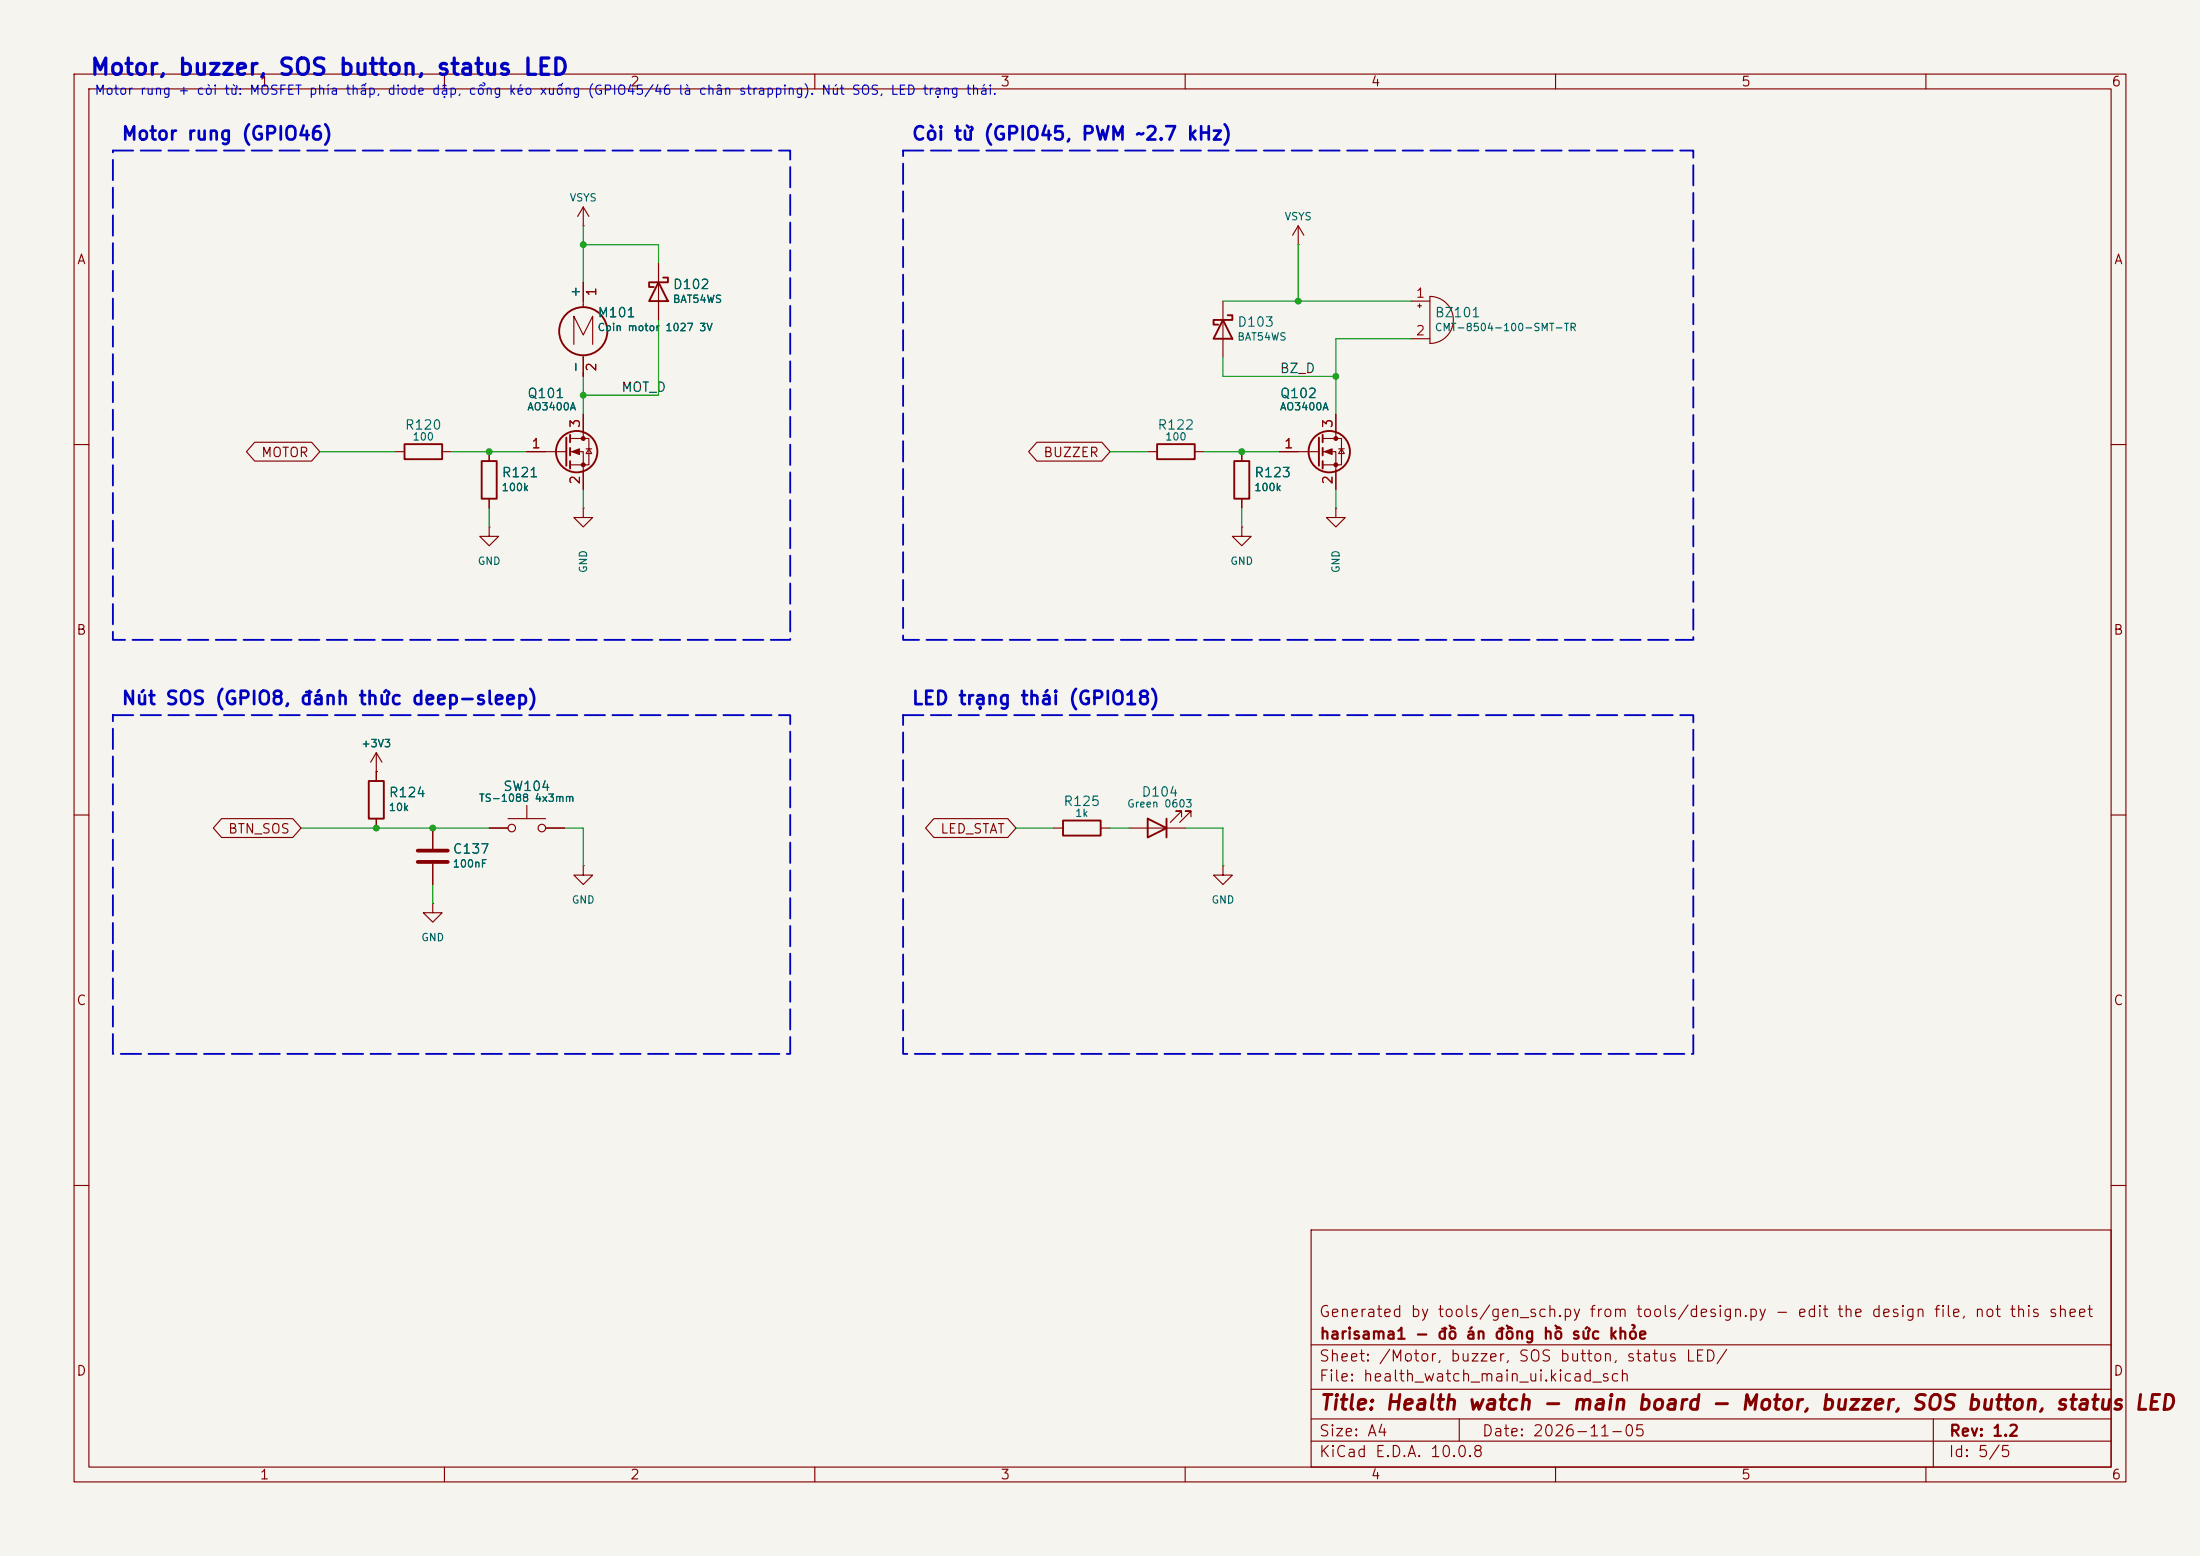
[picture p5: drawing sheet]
(kicad_sch
 (version 20250114)
 (generator "eeschema")
 (generator_version "9.0")
 (paper "A4")
 (title_block
  (title "Health watch - main board - Motor, buzzer, SOS button, status LED")
  (date "2026-11-05")
  (rev "1.2")
  (company "harisama1 - đồ án đồng hồ sức khỏe")
  (comment 1 "Generated by tools/gen_sch.py from tools/design.py - edit the design file, not this sheet"))
 (lib_symbols
  (symbol "Device:Buzzer"
   (pin_names
    (offset 0.0254) (hide yes)) (exclude_from_sim no) (in_bom yes) (on_board yes)
   (property "Reference" "BZ" (at 3.81 1.27 0) (effects (font (size 1.27 1.27)) (justify left)))
   (property "Value" "Buzzer" (at 3.81 -1.27 0) (effects (font (size 1.27 1.27)) (justify left)))
   (property "Footprint" "" (at -0.635 2.54 90) (effects (font (size 1.27 1.27)) (hide yes)))
   (property "Datasheet" "~" (at -0.635 2.54 90) (effects (font (size 1.27 1.27)) (hide yes)))
   (property "Description" "Buzzer, polarized" (at 0 0 0) (effects (font (size 1.27 1.27)) (hide yes)))
   (symbol "Buzzer_0_1"
    (polyline (pts (xy -1.651 1.905) (xy -1.143 1.905)) (stroke (width 0) (type default)) (fill (type none)))
    (polyline (pts (xy -1.397 2.159) (xy -1.397 1.651)) (stroke (width 0) (type default)) (fill (type none)))
    (arc (start 0 3.175) (mid 3.1612 0) (end 0 -3.175) (stroke (width 0) (type default)) (fill (type none)))
    (polyline (pts (xy 0 3.175) (xy 0 -3.175)) (stroke (width 0) (type default)) (fill (type none))))
   (symbol "Buzzer_1_1"
    (pin passive line (at -2.54 2.54 0) (length 2.54) (name "+" (effects (font (size 1.27 1.27)))) (number "1" (effects (font (size 1.27 1.27)))))
    (pin passive line (at -2.54 -2.54 0) (length 2.54) (name "-" (effects (font (size 1.27 1.27)))) (number "2" (effects (font (size 1.27 1.27))))))
   (embedded_fonts no))
  (symbol "Device:C"
   (pin_numbers (hide yes))
   (pin_names
    (offset 0.254)) (exclude_from_sim no) (in_bom yes) (on_board yes)
   (property "Reference" "C" (at 0.635 2.54 0) (effects (font (size 1.27 1.27)) (justify left)))
   (property "Value" "C" (at 0.635 -2.54 0) (effects (font (size 1.27 1.27)) (justify left)))
   (property "Footprint" "" (at 0.9652 -3.81 0) (effects (font (size 1.27 1.27)) (hide yes)))
   (property "Datasheet" "~" (at 0 0 0) (effects (font (size 1.27 1.27)) (hide yes)))
   (property "Description" "Unpolarized capacitor" (at 0 0 0) (effects (font (size 1.27 1.27)) (hide yes)))
   (symbol "C_0_1"
    (polyline (pts (xy -2.032 0.762) (xy 2.032 0.762)) (stroke (width 0.508) (type default)) (fill (type none)))
    (polyline (pts (xy -2.032 -0.762) (xy 2.032 -0.762)) (stroke (width 0.508) (type default)) (fill (type none))))
   (symbol "C_1_1"
    (pin passive line (at 0 3.81 270) (length 2.794) (name "~" (effects (font (size 1.27 1.27)))) (number "1" (effects (font (size 1.27 1.27)))))
    (pin passive line (at 0 -3.81 90) (length 2.794) (name "~" (effects (font (size 1.27 1.27)))) (number "2" (effects (font (size 1.27 1.27))))))
   (embedded_fonts no))
  (symbol "Device:D_Schottky"
   (pin_numbers (hide yes))
   (pin_names
    (offset 1.016) (hide yes)) (exclude_from_sim no) (in_bom yes) (on_board yes)
   (property "Reference" "D" (at 0 2.54 0) (effects (font (size 1.27 1.27))))
   (property "Value" "D_Schottky" (at 0 -2.54 0) (effects (font (size 1.27 1.27))))
   (property "Footprint" "" (at 0 0 0) (effects (font (size 1.27 1.27)) (hide yes)))
   (property "Datasheet" "~" (at 0 0 0) (effects (font (size 1.27 1.27)) (hide yes)))
   (property "Description" "Schottky diode" (at 0 0 0) (effects (font (size 1.27 1.27)) (hide yes)))
   (symbol "D_Schottky_0_1"
    (polyline (pts (xy -1.905 0.635) (xy -1.905 1.27) (xy -1.27 1.27) (xy -1.27 -1.27) (xy -0.635 -1.27) (xy -0.635 -0.635)) (stroke (width 0.254) (type default)) (fill (type none)))
    (polyline (pts (xy 1.27 1.27) (xy 1.27 -1.27) (xy -1.27 0) (xy 1.27 1.27)) (stroke (width 0.254) (type default)) (fill (type none)))
    (polyline (pts (xy 1.27 0) (xy -1.27 0)) (stroke (width 0) (type default)) (fill (type none))))
   (symbol "D_Schottky_1_1"
    (pin passive line (at -3.81 0 0) (length 2.54) (name "K" (effects (font (size 1.27 1.27)))) (number "1" (effects (font (size 1.27 1.27)))))
    (pin passive line (at 3.81 0 180) (length 2.54) (name "A" (effects (font (size 1.27 1.27)))) (number "2" (effects (font (size 1.27 1.27))))))
   (embedded_fonts no))
  (symbol "Device:LED"
   (pin_numbers (hide yes))
   (pin_names
    (offset 1.016) (hide yes)) (exclude_from_sim no) (in_bom yes) (on_board yes)
   (property "Reference" "D" (at 0 2.54 0) (effects (font (size 1.27 1.27))))
   (property "Value" "LED" (at 0 -2.54 0) (effects (font (size 1.27 1.27))))
   (property "Footprint" "" (at 0 0 0) (effects (font (size 1.27 1.27)) (hide yes)))
   (property "Datasheet" "~" (at 0 0 0) (effects (font (size 1.27 1.27)) (hide yes)))
   (property "Description" "Light emitting diode" (at 0 0 0) (effects (font (size 1.27 1.27)) (hide yes)))
   (property "Sim.Pins" "1=K 2=A" (at 0 0 0) (effects (font (size 1.27 1.27)) (hide yes)))
   (symbol "LED_0_1"
    (polyline (pts (xy -3.048 -0.762) (xy -4.572 -2.286) (xy -3.81 -2.286) (xy -4.572 -2.286) (xy -4.572 -1.524)) (stroke (width 0) (type default)) (fill (type none)))
    (polyline (pts (xy -1.778 -0.762) (xy -3.302 -2.286) (xy -2.54 -2.286) (xy -3.302 -2.286) (xy -3.302 -1.524)) (stroke (width 0) (type default)) (fill (type none)))
    (polyline (pts (xy -1.27 0) (xy 1.27 0)) (stroke (width 0) (type default)) (fill (type none)))
    (polyline (pts (xy -1.27 -1.27) (xy -1.27 1.27)) (stroke (width 0.254) (type default)) (fill (type none)))
    (polyline (pts (xy 1.27 -1.27) (xy 1.27 1.27) (xy -1.27 0) (xy 1.27 -1.27)) (stroke (width 0.254) (type default)) (fill (type none))))
   (symbol "LED_1_1"
    (pin passive line (at -3.81 0 0) (length 2.54) (name "K" (effects (font (size 1.27 1.27)))) (number "1" (effects (font (size 1.27 1.27)))))
    (pin passive line (at 3.81 0 180) (length 2.54) (name "A" (effects (font (size 1.27 1.27)))) (number "2" (effects (font (size 1.27 1.27))))))
   (embedded_fonts no))
  (symbol "Device:R"
   (pin_numbers (hide yes))
   (pin_names
    (offset 0)) (exclude_from_sim no) (in_bom yes) (on_board yes)
   (property "Reference" "R" (at 2.032 0 90) (effects (font (size 1.27 1.27))))
   (property "Value" "R" (at 0 0 90) (effects (font (size 1.27 1.27))))
   (property "Footprint" "" (at -1.778 0 90) (effects (font (size 1.27 1.27)) (hide yes)))
   (property "Datasheet" "~" (at 0 0 0) (effects (font (size 1.27 1.27)) (hide yes)))
   (property "Description" "Resistor" (at 0 0 0) (effects (font (size 1.27 1.27)) (hide yes)))
   (symbol "R_0_1"
    (rectangle (start -1.016 -2.54) (end 1.016 2.54) (stroke (width 0.254) (type default)) (fill (type none))))
   (symbol "R_1_1"
    (pin passive line (at 0 3.81 270) (length 1.27) (name "~" (effects (font (size 1.27 1.27)))) (number "1" (effects (font (size 1.27 1.27)))))
    (pin passive line (at 0 -3.81 90) (length 1.27) (name "~" (effects (font (size 1.27 1.27)))) (number "2" (effects (font (size 1.27 1.27))))))
   (embedded_fonts no))
  (symbol "Motor:Motor_DC"
   (pin_names
    (offset 0)) (exclude_from_sim no) (in_bom yes) (on_board yes)
   (property "Reference" "M" (at 2.54 2.54 0) (effects (font (size 1.27 1.27)) (justify left)))
   (property "Value" "Motor_DC" (at 2.54 -5.08 0) (effects (font (size 1.27 1.27)) (justify left top)))
   (property "Footprint" "" (at 0 -2.286 0) (effects (font (size 1.27 1.27)) (hide yes)))
   (property "Datasheet" "~" (at 0 -2.286 0) (effects (font (size 1.27 1.27)) (hide yes)))
   (property "Description" "DC Motor" (at 0 0 0) (effects (font (size 1.27 1.27)) (hide yes)))
   (symbol "Motor_DC_0_0"
    (polyline (pts (xy -1.27 -3.302) (xy -1.27 0.508) (xy 0 -2.032) (xy 1.27 0.508) (xy 1.27 -3.302)) (stroke (width 0) (type default)) (fill (type none))))
   (symbol "Motor_DC_0_1"
    (polyline (pts (xy 0 2.032) (xy 0 2.54)) (stroke (width 0) (type default)) (fill (type none)))
    (polyline (pts (xy 0 1.7272) (xy 0 2.0828)) (stroke (width 0) (type default)) (fill (type none)))
    (circle (center 0 -1.524) (radius 3.2512) (stroke (width 0.254) (type default)) (fill (type none)))
    (polyline (pts (xy 0 -4.7752) (xy 0 -5.1816)) (stroke (width 0) (type default)) (fill (type none)))
    (polyline (pts (xy 0 -7.62) (xy 0 -7.112)) (stroke (width 0) (type default)) (fill (type none))))
   (symbol "Motor_DC_1_1"
    (pin passive line (at 0 5.08 270) (length 2.54) (name "+" (effects (font (size 1.27 1.27)))) (number "1" (effects (font (size 1.27 1.27)))))
    (pin passive line (at 0 -7.62 90) (length 2.54) (name "-" (effects (font (size 1.27 1.27)))) (number "2" (effects (font (size 1.27 1.27))))))
   (embedded_fonts no))
  (symbol "Switch:SW_Push"
   (pin_numbers (hide yes))
   (pin_names
    (offset 1.016) (hide yes)) (exclude_from_sim no) (in_bom yes) (on_board yes)
   (property "Reference" "SW" (at 1.27 2.54 0) (effects (font (size 1.27 1.27)) (justify left)))
   (property "Value" "SW_Push" (at 0 -1.524 0) (effects (font (size 1.27 1.27))))
   (property "Footprint" "" (at 0 5.08 0) (effects (font (size 1.27 1.27)) (hide yes)))
   (property "Datasheet" "~" (at 0 5.08 0) (effects (font (size 1.27 1.27)) (hide yes)))
   (property "Description" "Push button switch, generic, two pins" (at 0 0 0) (effects (font (size 1.27 1.27)) (hide yes)))
   (symbol "SW_Push_0_1"
    (circle (center -2.032 0) (radius 0.508) (stroke (width 0) (type default)) (fill (type none)))
    (polyline (pts (xy 0 1.27) (xy 0 3.048)) (stroke (width 0) (type default)) (fill (type none)))
    (circle (center 2.032 0) (radius 0.508) (stroke (width 0) (type default)) (fill (type none)))
    (polyline (pts (xy 2.54 1.27) (xy -2.54 1.27)) (stroke (width 0) (type default)) (fill (type none)))
    (pin passive line (at -5.08 0 0) (length 2.54) (name "1" (effects (font (size 1.27 1.27)))) (number "1" (effects (font (size 1.27 1.27)))))
    (pin passive line (at 5.08 0 180) (length 2.54) (name "2" (effects (font (size 1.27 1.27)))) (number "2" (effects (font (size 1.27 1.27))))))
   (embedded_fonts no))
  (symbol "Transistor_FET:AO3400A"
   (pin_names
    (offset 0) (hide yes)) (exclude_from_sim no) (in_bom yes) (on_board yes)
   (property "Reference" "Q" (at 5.08 1.905 0) (effects (font (size 1.27 1.27)) (justify left)))
   (property "Value" "AO3400A" (at 5.08 0 0) (effects (font (size 1.27 1.27)) (justify left)))
   (property "Footprint" "Package_TO_SOT_SMD:SOT-23" (at 5.08 -1.905 0) (effects (font (size 1.27 1.27)
    (italic yes)) (justify left) (hide yes)))
   (property "Datasheet" "http://www.aosmd.com/pdfs/datasheet/AO3400A.pdf" (at 5.08 -3.81 0) (effects (font (size 1.27 1.27)) (justify left) (hide yes)))
   (property "Description" "30V Vds, 5.7A Id, N-Channel MOSFET, SOT-23" (at 0 0 0) (effects (font (size 1.27 1.27)) (hide yes)))
   (symbol "AO3400A_0_1"
    (polyline (pts (xy 0.254 1.905) (xy 0.254 -1.905)) (stroke (width 0.254) (type default)) (fill (type none)))
    (polyline (pts (xy 0.254 0) (xy -2.54 0)) (stroke (width 0) (type default)) (fill (type none)))
    (polyline (pts (xy 0.762 2.286) (xy 0.762 1.27)) (stroke (width 0.254) (type default)) (fill (type none)))
    (polyline (pts (xy 0.762 0.508) (xy 0.762 -0.508)) (stroke (width 0.254) (type default)) (fill (type none)))
    (polyline (pts (xy 0.762 -1.27) (xy 0.762 -2.286)) (stroke (width 0.254) (type default)) (fill (type none)))
    (polyline (pts (xy 0.762 -1.778) (xy 3.302 -1.778) (xy 3.302 1.778) (xy 0.762 1.778)) (stroke (width 0) (type default)) (fill (type none)))
    (polyline (pts (xy 1.016 0) (xy 2.032 0.381) (xy 2.032 -0.381) (xy 1.016 0)) (stroke (width 0) (type default)) (fill (type outline)))
    (circle (center 1.651 0) (radius 2.794) (stroke (width 0.254) (type default)) (fill (type none)))
    (polyline (pts (xy 2.54 2.54) (xy 2.54 1.778)) (stroke (width 0) (type default)) (fill (type none)))
    (circle (center 2.54 1.778) (radius 0.254) (stroke (width 0) (type default)) (fill (type outline)))
    (circle (center 2.54 -1.778) (radius 0.254) (stroke (width 0) (type default)) (fill (type outline)))
    (polyline (pts (xy 2.54 -2.54) (xy 2.54 0) (xy 0.762 0)) (stroke (width 0) (type default)) (fill (type none)))
    (polyline (pts (xy 2.921 0.381) (xy 3.683 0.381)) (stroke (width 0) (type default)) (fill (type none)))
    (polyline (pts (xy 3.302 0.381) (xy 2.921 -0.254) (xy 3.683 -0.254) (xy 3.302 0.381)) (stroke (width 0) (type default)) (fill (type none))))
   (symbol "AO3400A_1_1"
    (pin input line (at -5.08 0 0) (length 2.54) (name "G" (effects (font (size 1.27 1.27)))) (number "1" (effects (font (size 1.27 1.27)))))
    (pin passive line (at 2.54 5.08 270) (length 2.54) (name "D" (effects (font (size 1.27 1.27)))) (number "3" (effects (font (size 1.27 1.27)))))
    (pin passive line (at 2.54 -5.08 90) (length 2.54) (name "S" (effects (font (size 1.27 1.27)))) (number "2" (effects (font (size 1.27 1.27))))))
   (embedded_fonts no))
  (symbol "power:+3V3"
   (power)
   (pin_numbers (hide yes))
   (pin_names
    (offset 0) (hide yes)) (exclude_from_sim no) (in_bom yes) (on_board yes)
   (property "Reference" "#PWR" (at 0 -3.81 0) (effects (font (size 1.27 1.27)) (hide yes)))
   (property "Value" "+3V3" (at 0 3.556 0) (effects (font (size 1.27 1.27))))
   (property "Footprint" "" (at 0 0 0) (effects (font (size 1.27 1.27)) (hide yes)))
   (property "Datasheet" "" (at 0 0 0) (effects (font (size 1.27 1.27)) (hide yes)))
   (property "Description" "Power symbol creates a global label with name \"+3V3\"" (at 0 0 0) (effects (font (size 1.27 1.27)) (hide yes)))
   (symbol "+3V3_0_1"
    (polyline (pts (xy -0.762 1.27) (xy 0 2.54)) (stroke (width 0) (type default)) (fill (type none)))
    (polyline (pts (xy 0 2.54) (xy 0.762 1.27)) (stroke (width 0) (type default)) (fill (type none)))
    (polyline (pts (xy 0 0) (xy 0 2.54)) (stroke (width 0) (type default)) (fill (type none))))
   (symbol "+3V3_1_1"
    (pin power_in line (at 0 0 90) (length 0) (name "~" (effects (font (size 1.27 1.27)))) (number "1" (effects (font (size 1.27 1.27))))))
   (embedded_fonts no))
  (symbol "power:GND"
   (power)
   (pin_numbers (hide yes))
   (pin_names
    (offset 0) (hide yes)) (exclude_from_sim no) (in_bom yes) (on_board yes)
   (property "Reference" "#PWR" (at 0 -6.35 0) (effects (font (size 1.27 1.27)) (hide yes)))
   (property "Value" "GND" (at 0 -3.81 0) (effects (font (size 1.27 1.27))))
   (property "Footprint" "" (at 0 0 0) (effects (font (size 1.27 1.27)) (hide yes)))
   (property "Datasheet" "" (at 0 0 0) (effects (font (size 1.27 1.27)) (hide yes)))
   (property "Description" "Power symbol creates a global label with name \"GND\" , ground" (at 0 0 0) (effects (font (size 1.27 1.27)) (hide yes)))
   (symbol "GND_0_1"
    (polyline (pts (xy 0 0) (xy 0 -1.27) (xy 1.27 -1.27) (xy 0 -2.54) (xy -1.27 -1.27) (xy 0 -1.27)) (stroke (width 0) (type default)) (fill (type none))))
   (symbol "GND_1_1"
    (pin power_in line (at 0 0 270) (length 0) (name "~" (effects (font (size 1.27 1.27)))) (number "1" (effects (font (size 1.27 1.27))))))
   (embedded_fonts no))
  (symbol "power:VCC"
   (power)
   (pin_numbers (hide yes))
   (pin_names
    (offset 0) (hide yes)) (exclude_from_sim no) (in_bom yes) (on_board yes)
   (property "Reference" "#PWR" (at 0 -3.81 0) (effects (font (size 1.27 1.27)) (hide yes)))
   (property "Value" "VCC" (at 0 3.556 0) (effects (font (size 1.27 1.27))))
   (property "Footprint" "" (at 0 0 0) (effects (font (size 1.27 1.27)) (hide yes)))
   (property "Datasheet" "" (at 0 0 0) (effects (font (size 1.27 1.27)) (hide yes)))
   (property "Description" "Power symbol creates a global label with name \"VCC\"" (at 0 0 0) (effects (font (size 1.27 1.27)) (hide yes)))
   (symbol "VCC_0_1"
    (polyline (pts (xy -0.762 1.27) (xy 0 2.54)) (stroke (width 0) (type default)) (fill (type none)))
    (polyline (pts (xy 0 2.54) (xy 0.762 1.27)) (stroke (width 0) (type default)) (fill (type none)))
    (polyline (pts (xy 0 0) (xy 0 2.54)) (stroke (width 0) (type default)) (fill (type none))))
   (symbol "VCC_1_1"
    (pin power_in line (at 0 0 90) (length 0) (name "~" (effects (font (size 1.27 1.27)))) (number "1" (effects (font (size 1.27 1.27))))))
   (embedded_fonts no)))
 (text "Motor, buzzer, SOS button, status LED" (exclude_from_sim no) (at 12.0 8.0 0) (effects (font (size 2.2 2.2) (bold yes)) (justify left top)))
 (text "Motor rung + còi từ: MOSFET phía thấp, diode dập, cổng kéo xuống (GPIO45/46 là chân strapping). Nút SOS, LED trạng thái." (exclude_from_sim no) (at 12.7 11.68 0) (effects (font (size 1.25 1.25)) (justify left top)))
 (rectangle (start 15.24 20.32) (end 106.68 86.36) (stroke (width 0.25) (type dash)) (fill (type none)))
 (text "Motor rung (GPIO46)" (exclude_from_sim no) (at 16.24 19.32 0) (effects (font (size 1.8 1.8) (bold yes)) (justify left bottom)))
 (symbol (lib_id "Transistor_FET:AO3400A") (at 76.2 60.96 0) (unit 1) (exclude_from_sim no) (in_bom yes) (on_board yes) (dnp no)
  (property "Reference" "Q101" (at 71.12 53.08 0) (effects (font (size 1.27 1.27)) (justify left)))
  (property "Value" "AO3400A" (at 71.12 54.88 0) (effects (font (size 1.0 1.0)) (justify left)))
  (property "Footprint" "Package_TO_SOT_SMD:SOT-23" (at 76.2 60.96 0) (effects (font (size 1.27 1.27)) (hide yes)))
  (property "Datasheet" "~" (at 76.2 60.96 0) (effects (font (size 1.27 1.27)) (hide yes)))
  (property "LCSC" "C20917" (at 76.2 60.96 0) (effects (font (size 1.27 1.27)) (hide yes)))
  (property "MPN" "" (at 76.2 60.96 0) (effects (font (size 1.27 1.27)) (hide yes)))
  (property "Purpose" "MOSFET kênh N mức logic (VGS(th) thấp) đóng ngắt motor rung, PWM từ GPIO46." (at 76.2 60.96 0) (effects (font (size 1.27 1.27)) (hide yes)))
  (property "Reference_doc" "AO3400A datasheet (ASSUME, chưa tải)" (at 76.2 60.96 0) (effects (font (size 1.27 1.27)) (hide yes)))
  (pin "1")
  (pin "3")
  (pin "2"))
 (symbol (lib_id "Motor:Motor_DC") (at 78.74 43.18 0) (unit 1) (exclude_from_sim no) (in_bom yes) (on_board yes) (dnp no)
  (property "Reference" "M101" (at 80.61 42.18 0) (effects (font (size 1.27 1.27)) (justify left)))
  (property "Value" "Coin motor 1027 3V" (at 80.61 44.18 0) (effects (font (size 1.0 1.0)) (justify left)))
  (property "Footprint" "HW_Watch:Motor_Pads_2x1.5mm" (at 78.74 43.18 0) (effects (font (size 1.27 1.27)) (hide yes)))
  (property "Datasheet" "~" (at 78.74 43.18 0) (effects (font (size 1.27 1.27)) (hide yes)))
  (property "LCSC" "" (at 78.74 43.18 0) (effects (font (size 1.27 1.27)) (hide yes)))
  (property "MPN" "(Shopee: motor rung đồng xu 1027)" (at 78.74 43.18 0) (effects (font (size 1.27 1.27)) (hide yes)))
  (property "Purpose" "Motor rung đồng xu 1027 (3 V): báo té ngã / nhịp bất thường / thông báo. Cấp từ VSYS, firmware giới hạn duty ≈ 3 V / VSYS (71 % khi VSYS 4.2 V)." (at 78.74 43.18 0) (effects (font (size 1.27 1.27)) (hide yes)))
  (property "Reference_doc" "" (at 78.74 43.18 0) (effects (font (size 1.27 1.27)) (hide yes)))
  (pin "1")
  (pin "2"))
 (symbol (lib_id "power:VCC") (at 78.74 30.48 0) (unit 1) (exclude_from_sim no) (in_bom no) (on_board yes) (dnp no)
  (property "Reference" "#PWR110" (at 78.74 30.48 0) (effects (font (size 1.27 1.27)) (hide yes)))
  (property "Value" "VSYS" (at 78.74 26.68 0) (effects (font (size 1.0 1.0))))
  (property "Footprint" "" (at 78.74 30.48 0) (effects (font (size 1.27 1.27)) (hide yes)))
  (property "Datasheet" "" (at 78.74 30.48 0) (effects (font (size 1.27 1.27)) (hide yes)))
  (pin "1"))
 (symbol (lib_id "Device:D_Schottky") (at 88.9 39.37 270) (unit 1) (exclude_from_sim no) (in_bom yes) (on_board yes) (dnp no)
  (property "Reference" "D102" (at 90.77 38.37 90) (effects (font (size 1.27 1.27)) (justify left)))
  (property "Value" "BAT54WS" (at 90.77 40.37 90) (effects (font (size 1.0 1.0)) (justify left)))
  (property "Footprint" "Diode_SMD:D_SOD-323" (at 88.9 39.37 0) (effects (font (size 1.27 1.27)) (hide yes)))
  (property "Datasheet" "~" (at 88.9 39.37 0) (effects (font (size 1.27 1.27)) (hide yes)))
  (property "LCSC" "" (at 88.9 39.37 0) (effects (font (size 1.27 1.27)) (hide yes)))
  (property "MPN" "(chọn mã)" (at 88.9 39.37 0) (effects (font (size 1.27 1.27)) (hide yes)))
  (property "Purpose" "Diode dập xung ngược của motor." (at 88.9 39.37 0) (effects (font (size 1.27 1.27)) (hide yes)))
  (property "Reference_doc" "" (at 88.9 39.37 0) (effects (font (size 1.27 1.27)) (hide yes)))
  (pin "1")
  (pin "2"))
 (symbol (lib_id "Device:R") (at 66.04 64.77 0) (unit 1) (exclude_from_sim no) (in_bom yes) (on_board yes) (dnp no)
  (property "Reference" "R121" (at 67.66 63.77 0) (effects (font (size 1.27 1.27)) (justify left)))
  (property "Value" "100k" (at 67.66 65.77 0) (effects (font (size 1.0 1.0)) (justify left)))
  (property "Footprint" "Resistor_SMD:R_0402_1005Metric" (at 66.04 64.77 0) (effects (font (size 1.27 1.27)) (hide yes)))
  (property "Datasheet" "~" (at 66.04 64.77 0) (effects (font (size 1.27 1.27)) (hide yes)))
  (property "LCSC" "C25741" (at 66.04 64.77 0) (effects (font (size 1.27 1.27)) (hide yes)))
  (property "MPN" "" (at 66.04 64.77 0) (effects (font (size 1.27 1.27)) (hide yes)))
  (property "Purpose" "Kéo xuống cổng: motor tắt khi reset. GPIO46 là chân strapping, phải ở mức 0 lúc khởi động (SPI boot)." (at 66.04 64.77 0) (effects (font (size 1.27 1.27)) (hide yes)))
  (property "Reference_doc" "DS §3 Table 3-1 p.32, Table 3-3 p.33 (GPIO46)" (at 66.04 64.77 0) (effects (font (size 1.27 1.27)) (hide yes)))
  (pin "1")
  (pin "2"))
 (symbol (lib_id "Device:R") (at 57.15 60.96 90) (unit 1) (exclude_from_sim no) (in_bom yes) (on_board yes) (dnp no)
  (property "Reference" "R120" (at 57.15 57.34 90) (effects (font (size 1.27 1.27))))
  (property "Value" "100" (at 57.15 58.94 90) (effects (font (size 1.0 1.0))))
  (property "Footprint" "Resistor_SMD:R_0402_1005Metric" (at 57.15 60.96 0) (effects (font (size 1.27 1.27)) (hide yes)))
  (property "Datasheet" "~" (at 57.15 60.96 0) (effects (font (size 1.27 1.27)) (hide yes)))
  (property "LCSC" "C25076" (at 57.15 60.96 0) (effects (font (size 1.27 1.27)) (hide yes)))
  (property "MPN" "" (at 57.15 60.96 0) (effects (font (size 1.27 1.27)) (hide yes)))
  (property "Purpose" "Điện trở cổng 100 Ω." (at 57.15 60.96 0) (effects (font (size 1.27 1.27)) (hide yes)))
  (property "Reference_doc" "" (at 57.15 60.96 0) (effects (font (size 1.27 1.27)) (hide yes)))
  (pin "1")
  (pin "2"))
 (global_label "MOTOR" (shape bidirectional) (at 43.18 60.96 180) (fields_autoplaced yes) (effects (font (size 1.27 1.27)) (justify right))
  (property "Intersheetrefs" "${INTERSHEET_REFS}" (at 43.18 60.96 0) (effects (font (size 1.27 1.27)) (hide yes))))
 (rectangle (start 121.92 20.32) (end 228.6 86.36) (stroke (width 0.25) (type dash)) (fill (type none)))
 (text "Còi từ (GPIO45, PWM ~2.7 kHz)" (exclude_from_sim no) (at 122.92 19.32 0) (effects (font (size 1.8 1.8) (bold yes)) (justify left bottom)))
 (symbol (lib_id "Transistor_FET:AO3400A") (at 177.8 60.96 0) (unit 1) (exclude_from_sim no) (in_bom yes) (on_board yes) (dnp no)
  (property "Reference" "Q102" (at 172.72 53.08 0) (effects (font (size 1.27 1.27)) (justify left)))
  (property "Value" "AO3400A" (at 172.72 54.88 0) (effects (font (size 1.0 1.0)) (justify left)))
  (property "Footprint" "Package_TO_SOT_SMD:SOT-23" (at 177.8 60.96 0) (effects (font (size 1.27 1.27)) (hide yes)))
  (property "Datasheet" "~" (at 177.8 60.96 0) (effects (font (size 1.27 1.27)) (hide yes)))
  (property "LCSC" "C20917" (at 177.8 60.96 0) (effects (font (size 1.27 1.27)) (hide yes)))
  (property "MPN" "" (at 177.8 60.96 0) (effects (font (size 1.27 1.27)) (hide yes)))
  (property "Purpose" "MOSFET kênh N đóng ngắt còi, PWM 4 kHz (định mức của CMT-8504) từ GPIO45." (at 177.8 60.96 0) (effects (font (size 1.27 1.27)) (hide yes)))
  (property "Reference_doc" "" (at 177.8 60.96 0) (effects (font (size 1.27 1.27)) (hide yes)))
  (pin "1")
  (pin "3")
  (pin "2"))
 (symbol (lib_id "Device:Buzzer") (at 193.04 43.18 0) (unit 1) (exclude_from_sim no) (in_bom yes) (on_board yes) (dnp no)
  (property "Reference" "BZ101" (at 193.64 42.18 0) (effects (font (size 1.27 1.27)) (justify left)))
  (property "Value" "CMT-8504-100-SMT-TR" (at 193.64 44.18 0) (effects (font (size 1.0 1.0)) (justify left)))
  (property "Footprint" "Buzzer_Beeper:MagneticBuzzer_CUI_CMT-8504-100-SMT" (at 193.04 43.18 0) (effects (font (size 1.27 1.27)) (hide yes)))
  (property "Datasheet" "~" (at 193.04 43.18 0) (effects (font (size 1.27 1.27)) (hide yes)))
  (property "LCSC" "" (at 193.04 43.18 0) (effects (font (size 1.27 1.27)) (hide yes)))
  (property "MPN" "CMT-8504-100-SMT-TR (Same Sky)" (at 193.04 43.18 0) (effects (font (size 1.27 1.27)) (hide yes)))
  (property "Purpose" "Còi từ 8.5 mm SMD: báo động tại chỗ. Định mức 5 V, 150 mA, 4 kHz; cấp từ VSYS nên âm lượng thấp hơn định mức, cần đo." (at 193.04 43.18 0) (effects (font (size 1.27 1.27)) (hide yes)))
  (property "Reference_doc" "DigiKey CMT-8504-100-SMT-TR (datasheet chưa tải được)" (at 193.04 43.18 0) (effects (font (size 1.27 1.27)) (hide yes)))
  (pin "1")
  (pin "2"))
 (symbol (lib_id "power:VCC") (at 175.26 33.02 0) (unit 1) (exclude_from_sim no) (in_bom no) (on_board yes) (dnp no)
  (property "Reference" "#PWR111" (at 175.26 33.02 0) (effects (font (size 1.27 1.27)) (hide yes)))
  (property "Value" "VSYS" (at 175.26 29.22 0) (effects (font (size 1.0 1.0))))
  (property "Footprint" "" (at 175.26 33.02 0) (effects (font (size 1.27 1.27)) (hide yes)))
  (property "Datasheet" "" (at 175.26 33.02 0) (effects (font (size 1.27 1.27)) (hide yes)))
  (pin "1"))
 (symbol (lib_id "Device:D_Schottky") (at 165.1 44.45 270) (unit 1) (exclude_from_sim no) (in_bom yes) (on_board yes) (dnp no)
  (property "Reference" "D103" (at 166.97 43.45 90) (effects (font (size 1.27 1.27)) (justify left)))
  (property "Value" "BAT54WS" (at 166.97 45.45 90) (effects (font (size 1.0 1.0)) (justify left)))
  (property "Footprint" "Diode_SMD:D_SOD-323" (at 165.1 44.45 0) (effects (font (size 1.27 1.27)) (hide yes)))
  (property "Datasheet" "~" (at 165.1 44.45 0) (effects (font (size 1.27 1.27)) (hide yes)))
  (property "LCSC" "" (at 165.1 44.45 0) (effects (font (size 1.27 1.27)) (hide yes)))
  (property "MPN" "(chọn mã)" (at 165.1 44.45 0) (effects (font (size 1.27 1.27)) (hide yes)))
  (property "Purpose" "Diode dập xung ngược của còi từ (cuộn dây)." (at 165.1 44.45 0) (effects (font (size 1.27 1.27)) (hide yes)))
  (property "Reference_doc" "" (at 165.1 44.45 0) (effects (font (size 1.27 1.27)) (hide yes)))
  (pin "1")
  (pin "2"))
 (symbol (lib_id "Device:R") (at 167.64 64.77 0) (unit 1) (exclude_from_sim no) (in_bom yes) (on_board yes) (dnp no)
  (property "Reference" "R123" (at 169.26 63.77 0) (effects (font (size 1.27 1.27)) (justify left)))
  (property "Value" "100k" (at 169.26 65.77 0) (effects (font (size 1.0 1.0)) (justify left)))
  (property "Footprint" "Resistor_SMD:R_0402_1005Metric" (at 167.64 64.77 0) (effects (font (size 1.27 1.27)) (hide yes)))
  (property "Datasheet" "~" (at 167.64 64.77 0) (effects (font (size 1.27 1.27)) (hide yes)))
  (property "LCSC" "C25741" (at 167.64 64.77 0) (effects (font (size 1.27 1.27)) (hide yes)))
  (property "MPN" "" (at 167.64 64.77 0) (effects (font (size 1.27 1.27)) (hide yes)))
  (property "Purpose" "Kéo xuống cổng. GPIO45 là chân strapping VDD_SPI: phải 0 lúc reset để flash chạy 3.3 V." (at 167.64 64.77 0) (effects (font (size 1.27 1.27)) (hide yes)))
  (property "Reference_doc" "DS §3 Table 3-1 p.32, Table 3-4 p.34 (GPIO45)" (at 167.64 64.77 0) (effects (font (size 1.27 1.27)) (hide yes)))
  (pin "1")
  (pin "2"))
 (symbol (lib_id "Device:R") (at 158.75 60.96 90) (unit 1) (exclude_from_sim no) (in_bom yes) (on_board yes) (dnp no)
  (property "Reference" "R122" (at 158.75 57.34 90) (effects (font (size 1.27 1.27))))
  (property "Value" "100" (at 158.75 58.94 90) (effects (font (size 1.0 1.0))))
  (property "Footprint" "Resistor_SMD:R_0402_1005Metric" (at 158.75 60.96 0) (effects (font (size 1.27 1.27)) (hide yes)))
  (property "Datasheet" "~" (at 158.75 60.96 0) (effects (font (size 1.27 1.27)) (hide yes)))
  (property "LCSC" "C25076" (at 158.75 60.96 0) (effects (font (size 1.27 1.27)) (hide yes)))
  (property "MPN" "" (at 158.75 60.96 0) (effects (font (size 1.27 1.27)) (hide yes)))
  (property "Purpose" "Điện trở cổng 100 Ω." (at 158.75 60.96 0) (effects (font (size 1.27 1.27)) (hide yes)))
  (property "Reference_doc" "" (at 158.75 60.96 0) (effects (font (size 1.27 1.27)) (hide yes)))
  (pin "1")
  (pin "2"))
 (global_label "BUZZER" (shape bidirectional) (at 149.86 60.96 180) (fields_autoplaced yes) (effects (font (size 1.27 1.27)) (justify right))
  (property "Intersheetrefs" "${INTERSHEET_REFS}" (at 149.86 60.96 0) (effects (font (size 1.27 1.27)) (hide yes))))
 (rectangle (start 15.24 96.52) (end 106.68 142.24) (stroke (width 0.25) (type dash)) (fill (type none)))
 (text "Nút SOS (GPIO8, đánh thức deep-sleep)" (exclude_from_sim no) (at 16.24 95.52 0) (effects (font (size 1.8 1.8) (bold yes)) (justify left bottom)))
 (symbol (lib_id "power:+3V3") (at 50.8 104.14 0) (unit 1) (exclude_from_sim no) (in_bom no) (on_board yes) (dnp no)
  (property "Reference" "#PWR112" (at 50.8 104.14 0) (effects (font (size 1.27 1.27)) (hide yes)))
  (property "Value" "+3V3" (at 50.8 100.34 0) (effects (font (size 1.0 1.0))))
  (property "Footprint" "" (at 50.8 104.14 0) (effects (font (size 1.27 1.27)) (hide yes)))
  (property "Datasheet" "" (at 50.8 104.14 0) (effects (font (size 1.27 1.27)) (hide yes)))
  (pin "1"))
 (symbol (lib_id "Device:R") (at 50.8 107.95 0) (unit 1) (exclude_from_sim no) (in_bom yes) (on_board yes) (dnp no)
  (property "Reference" "R124" (at 52.42 106.95 0) (effects (font (size 1.27 1.27)) (justify left)))
  (property "Value" "10k" (at 52.42 108.95 0) (effects (font (size 1.0 1.0)) (justify left)))
  (property "Footprint" "Resistor_SMD:R_0402_1005Metric" (at 50.8 107.95 0) (effects (font (size 1.27 1.27)) (hide yes)))
  (property "Datasheet" "~" (at 50.8 107.95 0) (effects (font (size 1.27 1.27)) (hide yes)))
  (property "LCSC" "C25744" (at 50.8 107.95 0) (effects (font (size 1.27 1.27)) (hide yes)))
  (property "MPN" "" (at 50.8 107.95 0) (effects (font (size 1.27 1.27)) (hide yes)))
  (property "Purpose" "Kéo lên nút SOS (không phụ thuộc pull-up nội khi ngủ)." (at 50.8 107.95 0) (effects (font (size 1.27 1.27)) (hide yes)))
  (property "Reference_doc" "" (at 50.8 107.95 0) (effects (font (size 1.27 1.27)) (hide yes)))
  (pin "1")
  (pin "2"))
 (symbol (lib_id "Device:C") (at 58.42 115.57 0) (unit 1) (exclude_from_sim no) (in_bom yes) (on_board yes) (dnp no)
  (property "Reference" "C137" (at 61.05 114.57 0) (effects (font (size 1.27 1.27)) (justify left)))
  (property "Value" "100nF" (at 61.05 116.57 0) (effects (font (size 1.0 1.0)) (justify left)))
  (property "Footprint" "Capacitor_SMD:C_0402_1005Metric" (at 58.42 115.57 0) (effects (font (size 1.27 1.27)) (hide yes)))
  (property "Datasheet" "~" (at 58.42 115.57 0) (effects (font (size 1.27 1.27)) (hide yes)))
  (property "LCSC" "C1525" (at 58.42 115.57 0) (effects (font (size 1.27 1.27)) (hide yes)))
  (property "MPN" "" (at 58.42 115.57 0) (effects (font (size 1.27 1.27)) (hide yes)))
  (property "Purpose" "Chống dội nút SOS (RC 1 ms)." (at 58.42 115.57 0) (effects (font (size 1.27 1.27)) (hide yes)))
  (property "Reference_doc" "" (at 58.42 115.57 0) (effects (font (size 1.27 1.27)) (hide yes)))
  (pin "1")
  (pin "2"))
 (symbol (lib_id "Switch:SW_Push") (at 71.12 111.76 0) (unit 1) (exclude_from_sim no) (in_bom yes) (on_board yes) (dnp no)
  (property "Reference" "SW104" (at 71.12 106.11 0) (effects (font (size 1.27 1.27))))
  (property "Value" "TS-1088 4x3mm" (at 71.12 107.71 0) (effects (font (size 1.0 1.0))))
  (property "Footprint" "HW_IC:SW_SPST_TS-1088-xR020" (at 71.12 111.76 0) (effects (font (size 1.27 1.27)) (hide yes)))
  (property "Datasheet" "LCSC_C720477_TS-1088_tact_switch.pdf" (at 71.12 111.76 0) (effects (font (size 1.27 1.27)) (hide yes)))
  (property "LCSC" "C720477" (at 71.12 111.76 0) (effects (font (size 1.27 1.27)) (hide yes)))
  (property "MPN" "" (at 71.12 111.76 0) (effects (font (size 1.27 1.27)) (hide yes)))
  (property "Purpose" "Nút SOS: gửi cảnh báo khẩn ngay; nối GPIO8 (RTC GPIO) để đánh thức từ deep sleep." (at 71.12 111.76 0) (effects (font (size 1.27 1.27)) (hide yes)))
  (property "Reference_doc" "DS §2.3 p.23-24 (RTC GPIO)" (at 71.12 111.76 0) (effects (font (size 1.27 1.27)) (hide yes)))
  (pin "1")
  (pin "2"))
 (symbol (lib_id "power:GND") (at 78.74 116.84 0) (unit 1) (exclude_from_sim no) (in_bom no) (on_board yes) (dnp no)
  (property "Reference" "#PWR113" (at 78.74 116.84 0) (effects (font (size 1.27 1.27)) (hide yes)))
  (property "Value" "GND" (at 78.74 121.44 0) (effects (font (size 1.0 1.0))))
  (property "Footprint" "" (at 78.74 116.84 0) (effects (font (size 1.27 1.27)) (hide yes)))
  (property "Datasheet" "" (at 78.74 116.84 0) (effects (font (size 1.27 1.27)) (hide yes)))
  (pin "1"))
 (global_label "BTN_SOS" (shape bidirectional) (at 40.64 111.76 180) (fields_autoplaced yes) (effects (font (size 1.27 1.27)) (justify right))
  (property "Intersheetrefs" "${INTERSHEET_REFS}" (at 40.64 111.76 0) (effects (font (size 1.27 1.27)) (hide yes))))
 (rectangle (start 121.92 96.52) (end 228.6 142.24) (stroke (width 0.25) (type dash)) (fill (type none)))
 (text "LED trạng thái (GPIO18)" (exclude_from_sim no) (at 122.92 95.52 0) (effects (font (size 1.8 1.8) (bold yes)) (justify left bottom)))
 (symbol (lib_id "Device:R") (at 146.05 111.76 90) (unit 1) (exclude_from_sim no) (in_bom yes) (on_board yes) (dnp no)
  (property "Reference" "R125" (at 146.05 108.14 90) (effects (font (size 1.27 1.27))))
  (property "Value" "1k" (at 146.05 109.74 90) (effects (font (size 1.0 1.0))))
  (property "Footprint" "Resistor_SMD:R_0402_1005Metric" (at 146.05 111.76 0) (effects (font (size 1.27 1.27)) (hide yes)))
  (property "Datasheet" "~" (at 146.05 111.76 0) (effects (font (size 1.27 1.27)) (hide yes)))
  (property "LCSC" "C11702" (at 146.05 111.76 0) (effects (font (size 1.27 1.27)) (hide yes)))
  (property "MPN" "" (at 146.05 111.76 0) (effects (font (size 1.27 1.27)) (hide yes)))
  (property "Purpose" "Hạn dòng LED trạng thái 1 kΩ: dòng < 1 mA, phụ thuộc VF của LED (kiểm tra độ sáng trên bo thật)." (at 146.05 111.76 0) (effects (font (size 1.27 1.27)) (hide yes)))
  (property "Reference_doc" "" (at 146.05 111.76 0) (effects (font (size 1.27 1.27)) (hide yes)))
  (pin "1")
  (pin "2"))
 (global_label "LED_STAT" (shape bidirectional) (at 137.16 111.76 180) (fields_autoplaced yes) (effects (font (size 1.27 1.27)) (justify right))
  (property "Intersheetrefs" "${INTERSHEET_REFS}" (at 137.16 111.76 0) (effects (font (size 1.27 1.27)) (hide yes))))
 (symbol (lib_id "Device:LED") (at 156.21 111.76 180) (unit 1) (exclude_from_sim no) (in_bom yes) (on_board yes) (dnp no)
  (property "Reference" "D104" (at 156.59 106.87 0) (effects (font (size 1.27 1.27))))
  (property "Value" "Green 0603" (at 156.59 108.47 0) (effects (font (size 1.0 1.0))))
  (property "Footprint" "LED_SMD:LED_0603_1608Metric" (at 156.21 111.76 0) (effects (font (size 1.27 1.27)) (hide yes)))
  (property "Datasheet" "~" (at 156.21 111.76 0) (effects (font (size 1.27 1.27)) (hide yes)))
  (property "LCSC" "C72043" (at 156.21 111.76 0) (effects (font (size 1.27 1.27)) (hide yes)))
  (property "MPN" "" (at 156.21 111.76 0) (effects (font (size 1.27 1.27)) (hide yes)))
  (property "Purpose" "LED xanh trạng thái (đã kết nối / lỗi / đang đo) - nhìn được khi màn hình tắt." (at 156.21 111.76 0) (effects (font (size 1.27 1.27)) (hide yes)))
  (property "Reference_doc" "yêu cầu user" (at 156.21 111.76 0) (effects (font (size 1.27 1.27)) (hide yes)))
  (pin "1")
  (pin "2"))
 (symbol (lib_id "power:GND") (at 165.1 116.84 0) (unit 1) (exclude_from_sim no) (in_bom no) (on_board yes) (dnp no)
  (property "Reference" "#PWR114" (at 165.1 116.84 0) (effects (font (size 1.27 1.27)) (hide yes)))
  (property "Value" "GND" (at 165.1 121.44 0) (effects (font (size 1.0 1.0))))
  (property "Footprint" "" (at 165.1 116.84 0) (effects (font (size 1.27 1.27)) (hide yes)))
  (property "Datasheet" "" (at 165.1 116.84 0) (effects (font (size 1.27 1.27)) (hide yes)))
  (pin "1"))
 (symbol (lib_id "power:GND") (at 78.74 68.58 0) (unit 1) (exclude_from_sim no) (in_bom no) (on_board yes) (dnp no)
  (property "Reference" "#PWR115" (at 78.74 68.58 0) (effects (font (size 1.27 1.27)) (hide yes)))
  (property "Value" "GND" (at 78.74 74.18 90) (effects (font (size 1.0 1.0)) (justify right)))
  (property "Footprint" "" (at 78.74 68.58 0) (effects (font (size 1.27 1.27)) (hide yes)))
  (property "Datasheet" "" (at 78.74 68.58 0) (effects (font (size 1.27 1.27)) (hide yes)))
  (pin "1"))
 (symbol (lib_id "power:GND") (at 66.04 71.12 0) (unit 1) (exclude_from_sim no) (in_bom no) (on_board yes) (dnp no)
  (property "Reference" "#PWR116" (at 66.04 71.12 0) (effects (font (size 1.27 1.27)) (hide yes)))
  (property "Value" "GND" (at 66.04 75.72 0) (effects (font (size 1.0 1.0))))
  (property "Footprint" "" (at 66.04 71.12 0) (effects (font (size 1.27 1.27)) (hide yes)))
  (property "Datasheet" "" (at 66.04 71.12 0) (effects (font (size 1.27 1.27)) (hide yes)))
  (pin "1"))
 (symbol (lib_id "power:GND") (at 180.34 68.58 0) (unit 1) (exclude_from_sim no) (in_bom no) (on_board yes) (dnp no)
  (property "Reference" "#PWR117" (at 180.34 68.58 0) (effects (font (size 1.27 1.27)) (hide yes)))
  (property "Value" "GND" (at 180.34 74.18 90) (effects (font (size 1.0 1.0)) (justify right)))
  (property "Footprint" "" (at 180.34 68.58 0) (effects (font (size 1.27 1.27)) (hide yes)))
  (property "Datasheet" "" (at 180.34 68.58 0) (effects (font (size 1.27 1.27)) (hide yes)))
  (pin "1"))
 (symbol (lib_id "power:GND") (at 167.64 71.12 0) (unit 1) (exclude_from_sim no) (in_bom no) (on_board yes) (dnp no)
  (property "Reference" "#PWR118" (at 167.64 71.12 0) (effects (font (size 1.27 1.27)) (hide yes)))
  (property "Value" "GND" (at 167.64 75.72 0) (effects (font (size 1.0 1.0))))
  (property "Footprint" "" (at 167.64 71.12 0) (effects (font (size 1.27 1.27)) (hide yes)))
  (property "Datasheet" "" (at 167.64 71.12 0) (effects (font (size 1.27 1.27)) (hide yes)))
  (pin "1"))
 (symbol (lib_id "power:GND") (at 58.42 121.92 0) (unit 1) (exclude_from_sim no) (in_bom no) (on_board yes) (dnp no)
  (property "Reference" "#PWR119" (at 58.42 121.92 0) (effects (font (size 1.27 1.27)) (hide yes)))
  (property "Value" "GND" (at 58.42 126.52 0) (effects (font (size 1.0 1.0))))
  (property "Footprint" "" (at 58.42 121.92 0) (effects (font (size 1.27 1.27)) (hide yes)))
  (property "Datasheet" "" (at 58.42 121.92 0) (effects (font (size 1.27 1.27)) (hide yes)))
  (pin "1"))
 (label "MOT_D" (at 83.82 53.34 0) (effects (font (size 1.27 1.27)) (justify left bottom)))
 (label "BZ_D" (at 172.72 50.8 0) (effects (font (size 1.27 1.27)) (justify left bottom)))
 (junction (at 78.74 53.34) (diameter 0) (color 0 0 0 0))
 (junction (at 78.74 33.02) (diameter 0) (color 0 0 0 0))
 (junction (at 66.04 60.96) (diameter 0) (color 0 0 0 0))
 (junction (at 180.34 50.8) (diameter 0) (color 0 0 0 0))
 (junction (at 175.26 40.64) (diameter 0) (color 0 0 0 0))
 (junction (at 167.64 60.96) (diameter 0) (color 0 0 0 0))
 (junction (at 50.8 111.76) (diameter 0) (color 0 0 0 0))
 (junction (at 58.42 111.76) (diameter 0) (color 0 0 0 0))
 (wire (pts (xy 78.74 55.88) (xy 78.74 53.34)) (stroke (width 0) (type default)))
 (wire (pts (xy 78.74 53.34) (xy 78.74 50.8)) (stroke (width 0) (type default)))
 (wire (pts (xy 78.74 38.1) (xy 78.74 33.02)) (stroke (width 0) (type default)))
 (wire (pts (xy 78.74 33.02) (xy 78.74 30.48)) (stroke (width 0) (type default)))
 (wire (pts (xy 78.74 33.02) (xy 88.9 33.02)) (stroke (width 0) (type default)))
 (wire (pts (xy 88.9 33.02) (xy 88.9 35.56)) (stroke (width 0) (type default)))
 (wire (pts (xy 88.9 43.18) (xy 88.9 53.34)) (stroke (width 0) (type default)))
 (wire (pts (xy 88.9 53.34) (xy 78.74 53.34)) (stroke (width 0) (type default)))
 (wire (pts (xy 71.12 60.96) (xy 66.04 60.96)) (stroke (width 0) (type default)))
 (wire (pts (xy 66.04 60.96) (xy 60.96 60.96)) (stroke (width 0) (type default)))
 (wire (pts (xy 53.34 60.96) (xy 43.18 60.96)) (stroke (width 0) (type default)))
 (wire (pts (xy 180.34 55.88) (xy 180.34 50.8)) (stroke (width 0) (type default)))
 (wire (pts (xy 180.34 50.8) (xy 180.34 45.72)) (stroke (width 0) (type default)))
 (wire (pts (xy 180.34 45.72) (xy 190.5 45.72)) (stroke (width 0) (type default)))
 (wire (pts (xy 190.5 40.64) (xy 175.26 40.64)) (stroke (width 0) (type default)))
 (wire (pts (xy 175.26 40.64) (xy 175.26 33.02)) (stroke (width 0) (type default)))
 (wire (pts (xy 175.26 40.64) (xy 165.1 40.64)) (stroke (width 0) (type default)))
 (wire (pts (xy 165.1 48.26) (xy 165.1 50.8)) (stroke (width 0) (type default)))
 (wire (pts (xy 165.1 50.8) (xy 180.34 50.8)) (stroke (width 0) (type default)))
 (wire (pts (xy 172.72 60.96) (xy 167.64 60.96)) (stroke (width 0) (type default)))
 (wire (pts (xy 167.64 60.96) (xy 162.56 60.96)) (stroke (width 0) (type default)))
 (wire (pts (xy 154.94 60.96) (xy 149.86 60.96)) (stroke (width 0) (type default)))
 (wire (pts (xy 50.8 111.76) (xy 58.42 111.76)) (stroke (width 0) (type default)))
 (wire (pts (xy 58.42 111.76) (xy 66.04 111.76)) (stroke (width 0) (type default)))
 (wire (pts (xy 76.2 111.76) (xy 78.74 111.76)) (stroke (width 0) (type default)))
 (wire (pts (xy 78.74 111.76) (xy 78.74 116.84)) (stroke (width 0) (type default)))
 (wire (pts (xy 50.8 111.76) (xy 40.64 111.76)) (stroke (width 0) (type default)))
 (wire (pts (xy 142.24 111.76) (xy 137.16 111.76)) (stroke (width 0) (type default)))
 (wire (pts (xy 149.86 111.76) (xy 152.4 111.76)) (stroke (width 0) (type default)))
 (wire (pts (xy 160.02 111.76) (xy 165.1 111.76)) (stroke (width 0) (type default)))
 (wire (pts (xy 165.1 111.76) (xy 165.1 116.84)) (stroke (width 0) (type default)))
 (wire (pts (xy 78.74 66.04) (xy 78.74 68.58)) (stroke (width 0) (type default)))
 (wire (pts (xy 66.04 68.58) (xy 66.04 71.12)) (stroke (width 0) (type default)))
 (wire (pts (xy 180.34 66.04) (xy 180.34 68.58)) (stroke (width 0) (type default)))
 (wire (pts (xy 167.64 68.58) (xy 167.64 71.12)) (stroke (width 0) (type default)))
 (wire (pts (xy 58.42 119.38) (xy 58.42 121.92)) (stroke (width 0) (type default)))
 (embedded_fonts no))
